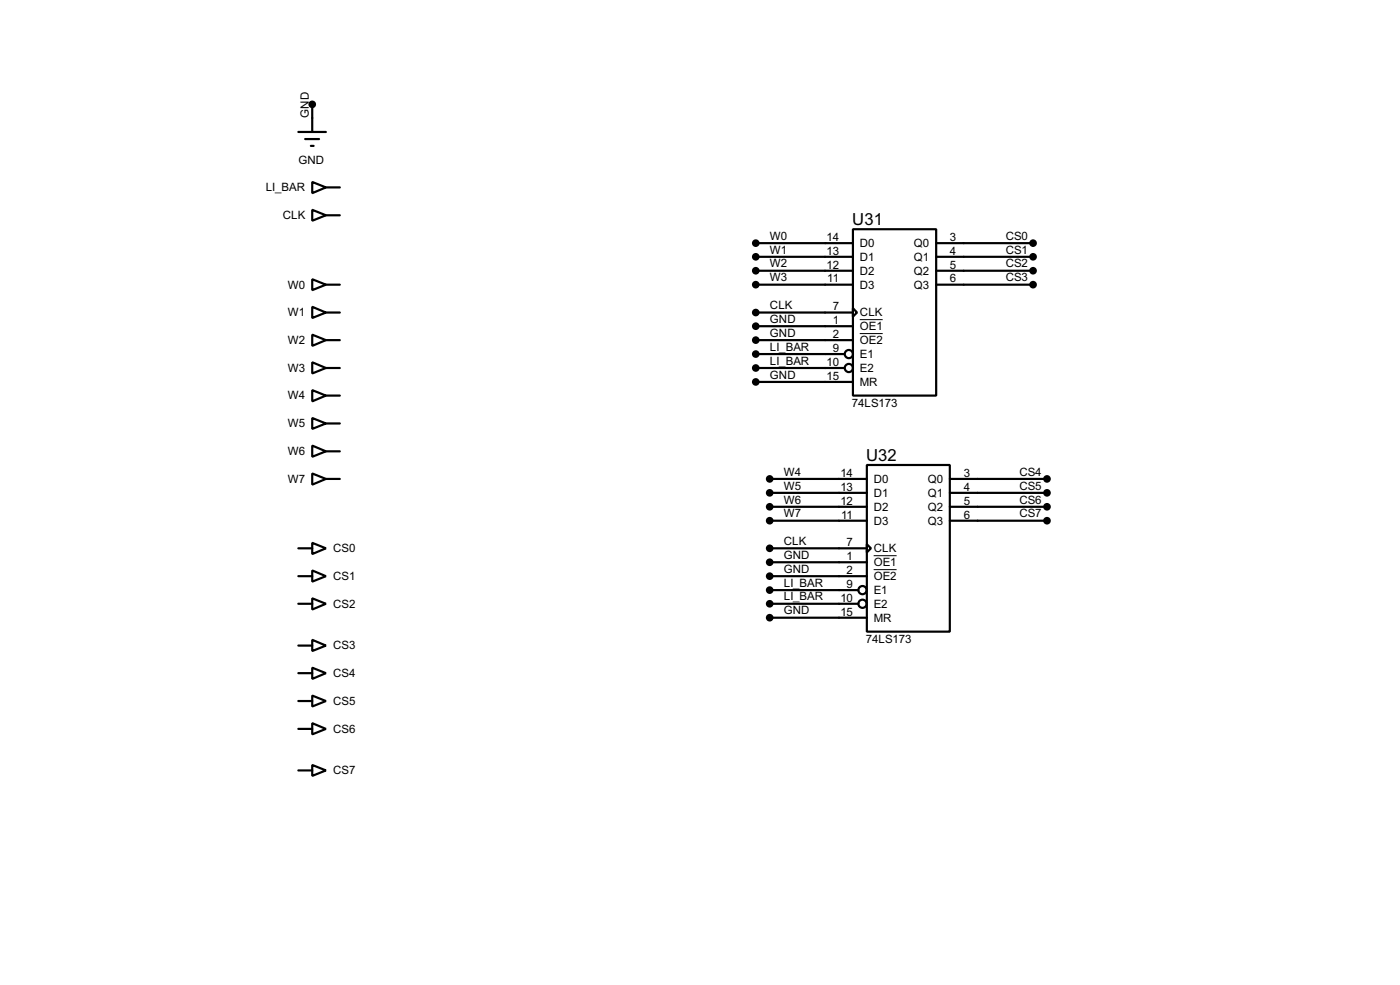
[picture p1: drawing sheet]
<svg xmlns="http://www.w3.org/2000/svg" width="256mm" height="180mm" viewBox="0 0 256 180" stroke-linecap="round" stroke-linejoin="round" font-family="sans-serif">
<g fill="none" stroke="#000" stroke-width=".4">
<path d="M57.2 19.1v5.1M54.7 24.2h5M55.9 25.5h2.6M57 26.7h.5M57.2 33.3l2.5 1-2.5 1.1zM57.2 38.4l2.5 1-2.5 1zM59.7 34.3h2.6M59.7 39.4h2.6M57.2 51.1l2.5 1-2.5 1zM57.2 56.2l2.5 1-2.5 1zM59.7 52.1h2.6M59.7 57.2h2.6"/>
<path d="M138.5 44.5h17.8M138.5 47h17.8M138.5 49.6h17.8M138.5 52.1h17.8M138.5 57.2h17.8M138.5 59.7h17.8M156.3 42h15.2v30.4h-15.2zM156.3 56.4l.7 .8-.7 .8zM171.5 44.5h17.8M171.5 47h17.8M171.5 49.6h17.8M171.5 52.1h17.8"/>
<path d="M57.2 61.3l2.5 1-2.5 1zM57.2 66.3l2.5 1.1-2.5 1zM57.2 71.4l2.5 1-2.5 1.1zM57.2 76.5l2.5 1-2.5 1zM59.7 62.3h2.6M59.7 67.4h2.6M59.7 72.4h2.6M59.7 77.5h2.6M138.5 62.3h17.8M138.5 69.9h17.8M138.5 64.8h16.2M138.5 67.4h16.2"/>
<path d="M57.2 81.6l2.5 1-2.5 1zM57.2 86.7l2.5 1-2.5 1zM57.2 99.4l2.5 1-2.5 1zM59.7 87.7h2.6M59.7 82.6h2.6M141 87.7h17.8M141 90.2h17.8M141 92.8h17.8M141 95.3h17.8M158.8 85.1h15.2v30.5h-15.2zM158.8 99.6l.8 .8-.8 .7zM174 87.7h17.8"/>
<path d="M174 90.2h17.8M174 92.8h17.8M174 95.3h17.8M54.7 100.4h2.5M54.7 105.5h2.5M54.7 110.5h2.5M54.7 118.2h2.5M57.2 104.4l2.5 1.1-2.5 1zM57.2 109.5l2.5 1-2.5 1.1zM57.2 117.1l2.5 1.1-2.5 1zM141 100.4h17.8M141 102.9h17.8"/>
<path d="M141 105.5h17.8M141 113.1h17.8M141 108h16.3M141 110.5h16.3M54.7 123.2h2.5M54.7 128.3h2.5M54.7 133.4h2.5M57.2 122.2l2.5 1-2.5 1.1zM57.2 127.3l2.5 1-2.5 1zM57.2 132.4l2.5 1-2.5 1zM54.7 141h2.5M57.2 140l2.5 1-2.5 1z"/>
<circle cx="155.5" cy="67.4" r=".75"/>
<circle cx="155.5" cy="64.8" r=".75"/>
<circle cx="158" cy="110.5" r=".75"/>
<circle cx="158" cy="108" r=".75"/>
</g>
<path d="M157.5 58.5h4.2M157.5 61.1h4.2M160.1 101.7h4.2M160.1 104.3h4.2" fill="none" stroke="#000" stroke-width=".18"/>
<g fill="#000" stroke="#000" stroke-width=".4">
<circle cx="57.2" cy="19.1" r=".5"/>
<circle cx="138.4" cy="52.1" r=".5"/>
<circle cx="138.4" cy="44.5" r=".5"/>
<circle cx="138.4" cy="47" r=".5"/>
<circle cx="138.4" cy="49.6" r=".5"/>
<circle cx="138.4" cy="57.2" r=".5"/>
<circle cx="138.4" cy="59.7" r=".5"/>
<circle cx="189.2" cy="49.6" r=".5"/>
<circle cx="189.2" cy="44.5" r=".5"/>
<circle cx="189.2" cy="52.1" r=".5"/>
<circle cx="189.2" cy="47" r=".5"/>
<circle cx="138.4" cy="62.3" r=".5"/>
<circle cx="138.4" cy="67.4" r=".5"/>
<circle cx="138.4" cy="69.9" r=".5"/>
<circle cx="138.4" cy="64.8" r=".5"/>
<circle cx="141" cy="92.8" r=".5"/>
<circle cx="141" cy="90.2" r=".5"/>
<circle cx="141" cy="95.3" r=".5"/>
<circle cx="141" cy="87.7" r=".5"/>
<circle cx="191.8" cy="87.7" r=".5"/>
<circle cx="191.8" cy="95.3" r=".5"/>
<circle cx="191.8" cy="90.2" r=".5"/>
<circle cx="191.8" cy="92.8" r=".5"/>
<circle cx="141" cy="102.9" r=".5"/>
<circle cx="141" cy="108" r=".5"/>
<circle cx="141" cy="110.5" r=".5"/>
<circle cx="141" cy="105.5" r=".5"/>
<circle cx="141" cy="113.1" r=".5"/>
<circle cx="141" cy="100.4" r=".5"/>
</g>
<g font-size="3.4">
<text x="156.1" y="41.2">U31</text>
<text x="158.7" y="84.3">U32</text>
</g>
<g font-size="2.4">
<text x="56.6" y="21.6" transform="rotate(-90 56.6 21.6)">GND</text>
<text x="54.7" y="30">GND</text>
<text x="48.7" y="35">LI_BAR</text>
<text x="51.8" y="40.1">CLK</text>
<text x="141" y="43.9">W0</text>
<text x="141" y="46.4">W1</text>
<text x="151.4" y="44.1">14</text>
<text x="151.4" y="46.6">13</text>
<text x="157.5" y="45.2">D0</text>
<text x="157.5" y="47.7">D1</text>
<text x="167.4" y="45.2">Q0</text>
<text x="167.4" y="47.7">Q1</text>
<text x="174" y="44.1">3</text>
<text x="174" y="46.6">4</text>
<text x="184.2" y="43.9">CS0</text>
<text x="184.2" y="46.4">CS1</text>
<text x="52.7" y="52.8">W0</text>
<text x="141" y="49">W2</text>
<text x="141" y="51.5">W3</text>
<text x="151.4" y="49.2">12</text>
<text x="151.6" y="51.7">11</text>
<text x="157.5" y="50.3">D2</text>
<text x="157.5" y="52.8">D3</text>
<text x="167.4" y="50.3">Q2</text>
<text x="167.4" y="52.8">Q3</text>
<text x="174" y="49.2">5</text>
<text x="174" y="51.7">6</text>
<text x="184.2" y="49">CS2</text>
<text x="184.2" y="51.5">CS3</text>
<text x="52.7" y="57.9">W1</text>
<text x="141" y="56.6">CLK</text>
<text x="141" y="59.1">GND</text>
<text x="152.6" y="56.8">7</text>
<text x="152.6" y="59.3">1</text>
<text x="157.5" y="57.9">CLK</text>
<text x="52.7" y="63">W2</text>
<text x="141" y="61.7">GND</text>
<text x="141" y="64.2">LI_BAR</text>
<text x="152.6" y="61.9">2</text>
<text x="152.6" y="64.4">9</text>
<text x="157.5" y="60.4">OE1</text>
<text x="157.5" y="63">OE2</text>
<text x="157.5" y="65.5">E1</text>
<text x="52.7" y="68.1">W3</text>
<text x="141" y="69.3">GND</text>
<text x="141" y="66.7">LI_BAR</text>
<text x="151.4" y="67">10</text>
<text x="151.4" y="69.5">15</text>
<text x="157.5" y="68.1">E2</text>
<text x="157.5" y="70.6">MR</text>
<text x="52.7" y="73.1">W4</text>
<text x="156.1" y="74.5">74LS173</text>
<text x="52.7" y="78.2">W5</text>
<text x="52.7" y="83.3">W6</text>
<text x="52.7" y="88.4">W7</text>
<text x="143.6" y="87.1">W4</text>
<text x="143.6" y="89.6">W5</text>
<text x="154" y="87.3">14</text>
<text x="154" y="89.8">13</text>
<text x="160.1" y="88.4">D0</text>
<text x="170" y="88.4">Q0</text>
<text x="176.6" y="87.3">3</text>
<text x="176.6" y="89.8">4</text>
<text x="186.7" y="87.1">CS4</text>
<text x="186.7" y="89.6">CS5</text>
<text x="143.6" y="92.2">W6</text>
<text x="143.6" y="94.7">W7</text>
<text x="154" y="92.4">12</text>
<text x="154.1" y="94.9">11</text>
<text x="160.1" y="90.9">D1</text>
<text x="160.1" y="93.5">D2</text>
<text x="170" y="90.9">Q1</text>
<text x="170" y="93.5">Q2</text>
<text x="176.6" y="92.4">5</text>
<text x="176.6" y="94.9">6</text>
<text x="186.7" y="92.2">CS6</text>
<text x="186.7" y="94.7">CS7</text>
<text x="61" y="101.1">CS0</text>
<text x="143.6" y="99.8">CLK</text>
<text x="155.1" y="100">7</text>
<text x="160.1" y="96">D3</text>
<text x="160.1" y="101.1">CLK</text>
<text x="170" y="96">Q3</text>
<text x="61" y="106.2">CS1</text>
<text x="143.6" y="102.3">GND</text>
<text x="143.6" y="104.9">GND</text>
<text x="143.6" y="107.4">LI_BAR</text>
<text x="155.1" y="102.5">1</text>
<text x="155.1" y="105.1">2</text>
<text x="155.1" y="107.6">9</text>
<text x="160.1" y="103.6">OE1</text>
<text x="160.1" y="106.2">OE2</text>
<text x="61" y="111.2">CS2</text>
<text x="143.6" y="112.5">GND</text>
<text x="143.6" y="109.9">LI_BAR</text>
<text x="154" y="110.1">10</text>
<text x="154" y="112.7">15</text>
<text x="160.1" y="108.7">E1</text>
<text x="160.1" y="111.2">E2</text>
<text x="160.1" y="113.8">MR</text>
<text x="61" y="118.9">CS3</text>
<text x="158.6" y="117.7">74LS173</text>
<text x="61" y="123.9">CS4</text>
<text x="61" y="129">CS5</text>
<text x="61" y="134.1">CS6</text>
<text x="61" y="141.7">CS7</text>
</g>
</svg>
